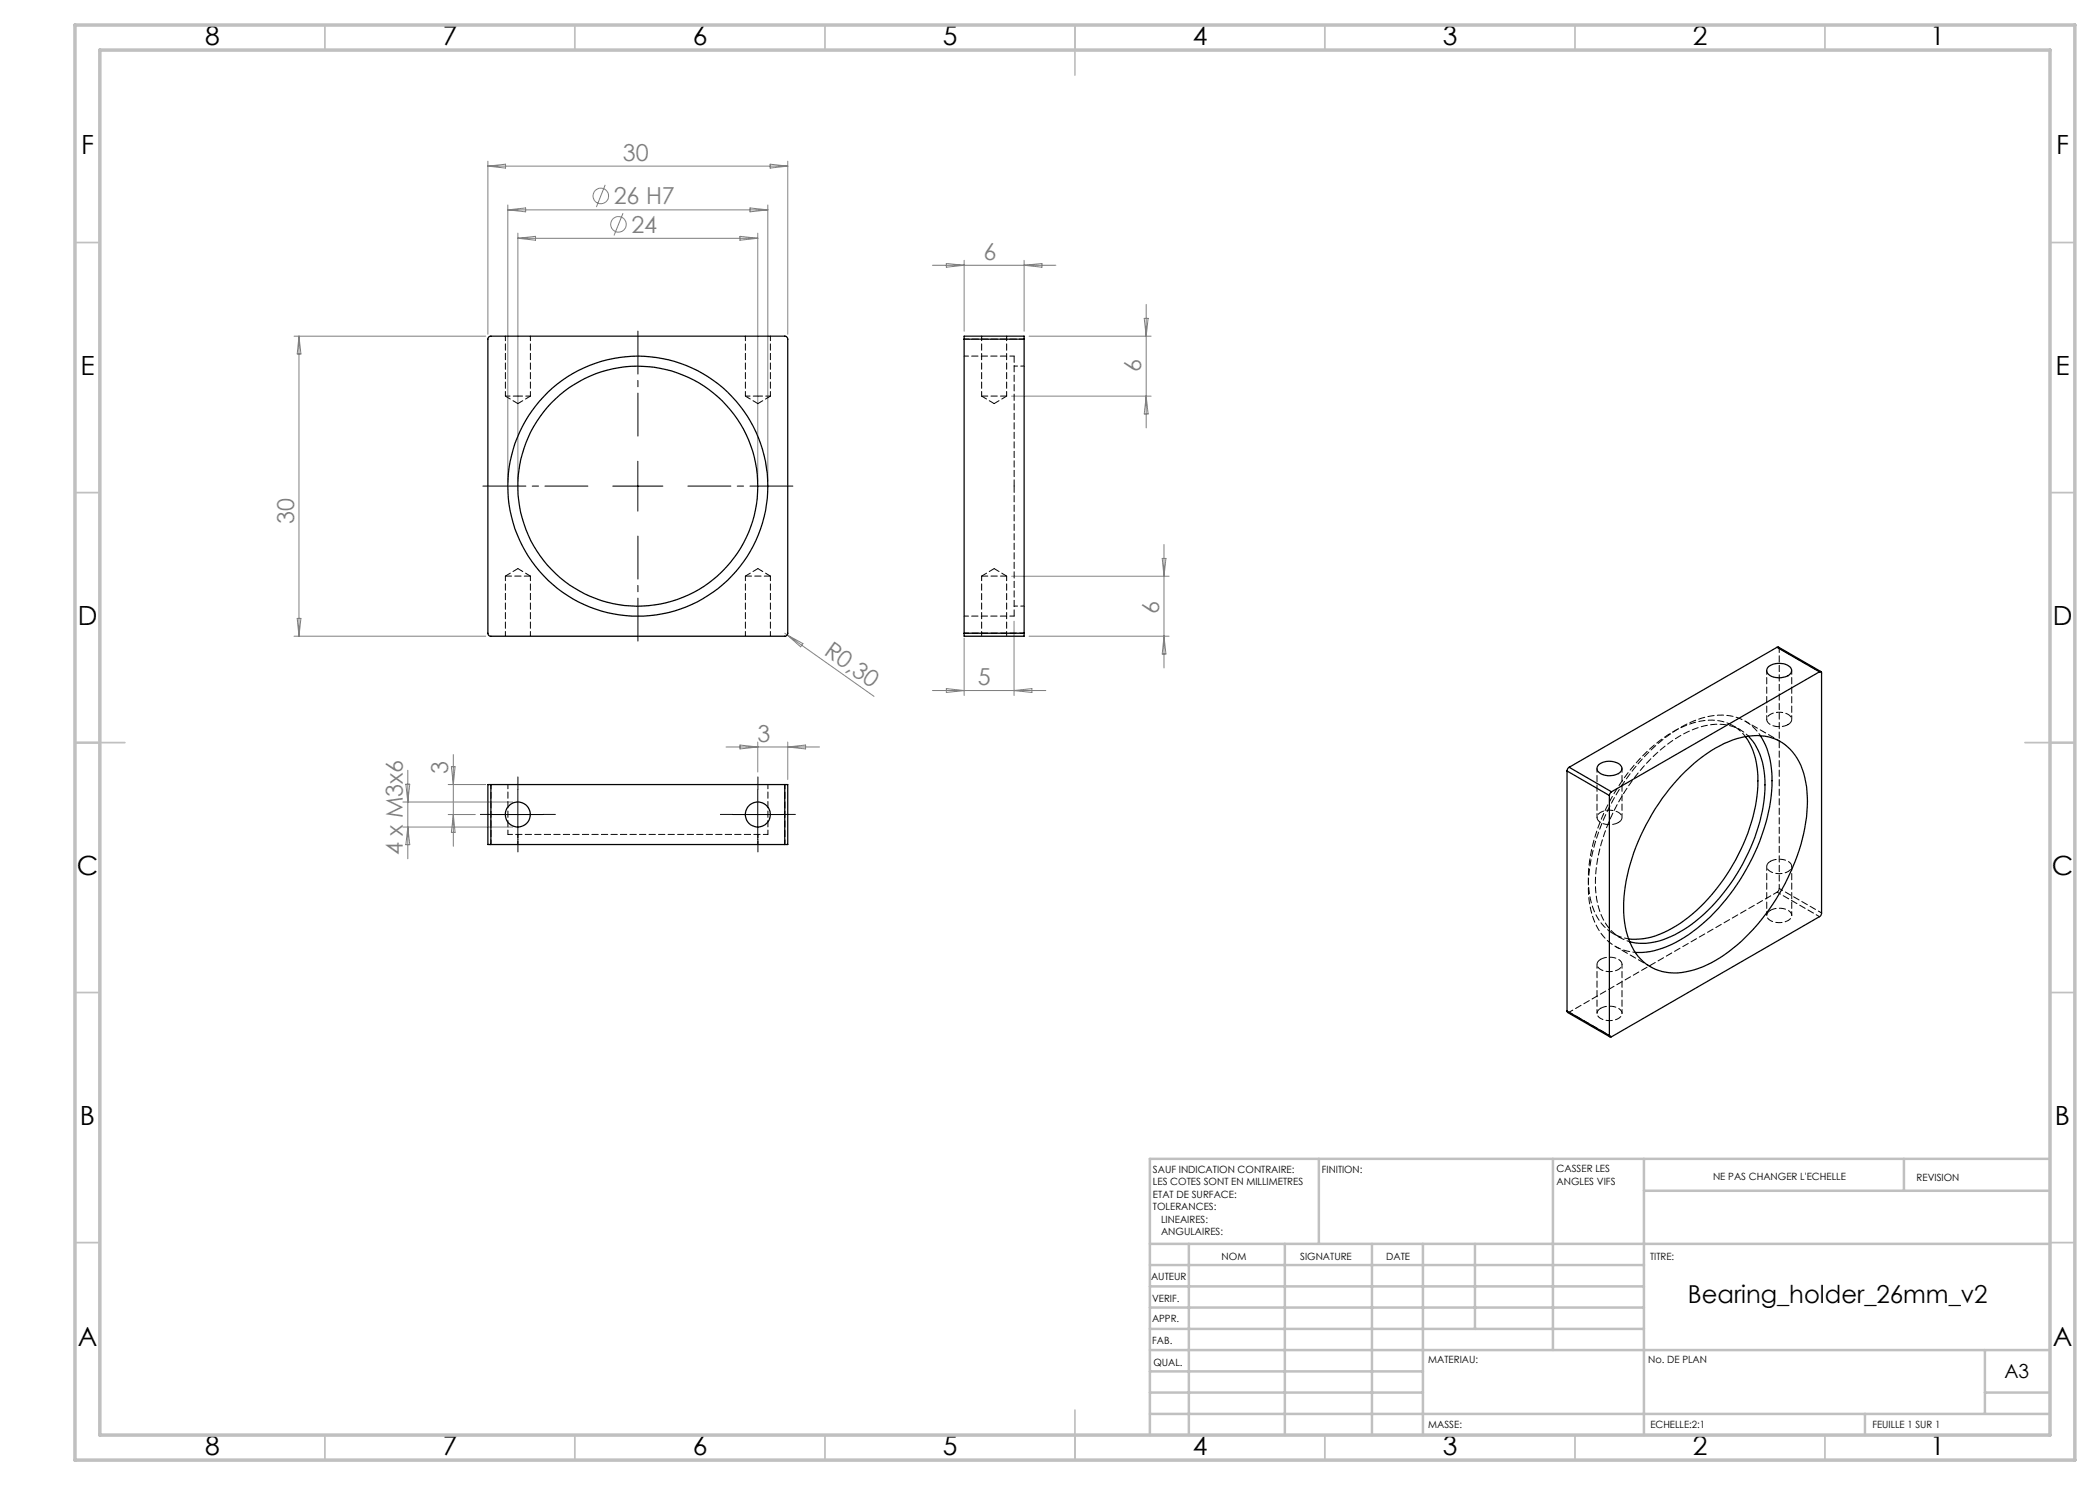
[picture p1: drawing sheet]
<svg xmlns="http://www.w3.org/2000/svg" width="420mm" height="297mm" viewBox="0 0 420 297" stroke-linecap="round" stroke-linejoin="round" font-family="sans-serif">
<g fill="none" stroke="#808080" stroke-width=".2">
<path d="M97.6 32.2v34.6M97.6 33.2h60M97.6 33.2l3.5-.4v.8zM121 37l-1.7 4.4M154 32.8l3.6 .4-3.6 .4zM157.6 32.2v34.6M101.6 41v55.2M101.6 42h52M101.6 42l3.5-.4v.8zM103.6 46.6v49.6M103.6 47.7h48M103.6 47.7l3.5-.4v.7z"/>
<path d="M124.6 42.6l-1.8 4.5M148 47.3l3.6 .4-3.6 .3zM150 41.6l3.6 .4-3.6 .4zM151.6 46.6v49.6M153.6 41v55.2M186.5 53.1h24.7M189.3 52.7l3.5 .4-3.5 .3zM192.8 52.1v14.1M204.8 52.1v14.1M204.8 53.1l3.6-.4v.7zM58.8 67.2h38.4M59.8 67.2v60"/>
<path d="M59.8 67.2l.4 3.6h-.8zM202.3 79.2h27.9M205.8 67.2h24.4M228.8 63.7h.8l-.4 3.5zM229.2 60.9v24.7M229.2 79.2l.4 3.6h-.8zM202.3 115.2h31.5M232.4 111.7h.8l-.4 3.5zM232.8 108.9v24.7M58.8 127.2h38.4M59.4 123.7h.8l-.4 3.5zM157 126.6l.4 .4"/>
<path d="M157.4 127l17.4 12.3M157.4 127l3.2 1.7-.5 .7zM186.5 138.1h22.7M189.3 137.7l3.5 .4-3.5 .4zM192.8 127.6v11.5M202.8 124.2v14.9M202.8 138.1l3.6-.4v.8zM205.8 127.2h28M232.8 127.2l.4 3.6h-.8zM81.2 156.8h.8l-.4 3.6zM81.6 154.1v17.7M89.6 156.9h7.6"/>
<path d="M90.3 153.3h.7l-.3 3.6zM90.7 150.9v18.4M145.2 149.4h18.7M148 149l3.6 .4-3.6 .4zM151.6 148.4v6M157.6 148.4v7.5M157.6 149.4l3.5-.4v.8zM80.6 160.4h22M80.6 165.4h22M81.6 165.4l.4 3.5h-.8zM89.6 162.9h5.5M90.7 162.9l.3 3.6h-.7z"/>
<circle cx="120.2" cy="39.2" r="1.56"/>
<circle cx="123.7" cy="44.9" r="1.55"/>
</g>
<path d="M103.6 157.9v-2.5M151.6 157.9v-2.5M98.6 162.9h-2.5M103.6 167.9v2.5M108.6 162.9h2.5M146.6 162.9h-2.5M151.6 167.9v2.5M156.6 162.9h2.5" fill="none" stroke="#000" stroke-width=".2" stroke-dasharray="30.5 1.3 1.3 1.3"/>
<path d="M117.6 97.2h-21M127.6 87.2v-21M137.6 97.2h21M127.6 107.2v21" fill="none" stroke="#000" stroke-width=".2" stroke-dasharray="30.5 1.3 1.3 1.3" stroke-dashoffset="21.9"/>
<path d="M122.6 97.2h10M127.6 92.2v10M103.6 157.9v10M151.6 157.9v10M98.6 162.9h9.9M146.6 162.9h10" fill="none" stroke="#000" stroke-width=".2"/>
<g fill="none" stroke="#c0c0c0" stroke-width=".35">
<path d="M65 5v5M115 5v5M165 5v5M215 5v10M265 5v5M315 5v5M365 5v5M15 48.5h5M410 48.5h5M15 98.5h5M410 98.5h5M15 148.5h10"/>
<path d="M405 148.5h10M15 198.5h5M410 198.5h5M15 248.5h5M410 248.5h5M65 287v5M115 287v5M165 287v5M215 282v10M265 287v5M315 287v5M365 287v5"/>
</g>
<g fill="none" stroke="#c0c0c0" stroke-width=".5">
<path d="M263.8 231.8v17M310.6 231.8v38.2M328.8 231.8v55.2M328.8 238.2h81.2M380.8 231.8v6.4M410 231.8h-180v55.2M230 248.8h180M230 257.3h98.8M230 253h98.8M237.8 248.8v38.2M257 248.8v38.2M274.4 248.8v38.2"/>
<path d="M284.6 248.8v38.2M295 248.8v17M230 265.8h98.8M230 261.5h98.8M230 278.5h54.6M230 274.3h54.6M230 270h180M397 278.5h13M397 270v12.8M230 282.8h180M373 282.8v4.2"/>
</g>
<path d="M15 5h400v287h-400zM20 10h390v277h-390z" fill="none" stroke="#c0c0c0" stroke-width=".7"/>
<g fill="none" stroke="#000" stroke-width=".25">
<path d="M97.8 67.3l.2-.1h59a.6 .6 0 0 1 .6 .6v58.8a.6 .6 0 0 1-.6 .6h-58.8a.6 .6 0 0 1-.6-.6v-58.9zM192.8 67.8v-.6h12v.6M192.8 67.8h12M192.8 67.8v58.8M204.8 67.8v58.8M192.8 126.6v.6h12v-.6M192.8 126.6h12M353.7 133.3a3.5 3.5 0 0 1 4.5 .4 1.44 1.44 0 0 1-1.6 1.8 2.62 2.62 0 0 1-3.3-1.3zM355.4 129.5l.3-.1 8.5 4.9M355.4 129.5l8.5 4.9M355.4 129.5l-41.6 24M363.9 134.4a.25 .25 0 0 1 .3-.1 .25 .25 0 0 1 .1 .3v48.1l-.1 .3-.2 .3-41.7 24.1a.26 .26 0 0 1-.3 0 .26 .26 0 0 1-.1-.3"/>
<path d="M363.9 134.4l-41.6 24M98.2 156.9h-.6v12h.6M98.2 156.9v12M98.2 156.9h58.8M157 156.9h.6v12h-.6M157 156.9v12M313.4 154.2l8.5 4.9M313.4 154.2v48M313.8 153.5l-.3 .3-.1 .4M313.8 153.5l8.5 4.9M319.8 152.9a3.5 3.5 0 0 1 4.5 .4 1.25 1.25 0 0 1-1.3 1.7 3.1 3.1 0 0 1-3.6-1v-.4zM321.9 159.1v48"/>
<path d="M322.3 158.4l-.4 .7M336.3 155.1a25.2 25.2 0 0 1 12.8-7.8 9.6 9.6 0 0 1 11.4 6.6 23.9 23.9 0 0 1 0 13.9 42.1 42.1 0 0 1-15.7 23.2 16.5 16.5 0 0 1-11.6 3.4 9.5 9.5 0 0 1-7.7-7.4 27.5 27.5 0 0 1 1.2-16.4 44.2 44.2 0 0 1 9.6-15.5zM349.1 147.3a15.4 15.4 0 0 1 2.4 10.8 38.6 38.6 0 0 1-15.4 26.5 15.5 15.5 0 0 1-10.4 3.2M349.7 147.2a13.1 13.1 0 0 1 3.3 9.8 36.4 36.4 0 0 1-8.4 21.7 26.6 26.6 0 0 1-12.9 9.5 11.4 11.4 0 0 1-5.8 .1M352.1 147.1a18 18 0 0 1 2.1 12.2 41.8 41.8 0 0 1-16.4 27.6 17.9 17.9 0 0 1-10.7 3.6M98.2 168.9h58.8M313.4 202.2l.1 .3 8.5 4.9M313.4 202.2l8.5 4.9"/>
<circle cx="127.6" cy="97.2" r="26"/>
<circle cx="127.6" cy="97.2" r="24"/>
<circle cx="103.5" cy="162.9" r="2.5"/>
<circle cx="151.6" cy="162.9" r="2.5"/>
</g>
<g fill="none" stroke="#000" stroke-width=".2" stroke-dasharray="1.3 .6" stroke-dashoffset=".3">
<path d="M101.1 79.2h2.5M101.1 67.2v12M103.6 79.2h2.5M106.1 79.2v-12M149.1 79.2h2.5M149.1 67.2v12M151.6 79.2h2.5M154.1 79.2v-12M192.8 67.8h12M196.3 67.2v12M201.3 79.2v-12M101.1 115.2v12"/>
<path d="M149.1 115.2v12M196.3 115.2v12M106.1 127.2v-12M154.1 127.2v-12M201.3 127.2v-12M204.8 126.6h-12M157 156.9v12M98.2 168.9v-12"/>
</g>
<path d="M196.3 79.2h5M202.8 97.2v-26M106.1 115.2h-5M154.1 115.2h-5M201.3 115.2h-5M202.8 123.2v-26M355.7 129.4l.1 .3M313.8 202.4l-.3 .1" fill="none" stroke="#000" stroke-width=".2" stroke-dasharray="1.3 .6"/>
<g fill="none" stroke="#000" stroke-width=".2" stroke-dasharray="1.3 .6" stroke-dashoffset=".1">
<path d="M101.1 79.2l2.5 1.5M149.1 79.2l2.5 1.5M196.3 79.2l2.5 1.5M103.6 80.7l2.5-1.5M151.6 80.7l2.5-1.5M198.8 80.7l2.5-1.5M103.6 113.7l-2.5 1.5M106.1 115.2l-2.5-1.5M151.6 113.7l-2.5 1.5M154.1 115.2l-2.5-1.5M198.8 113.7l-2.5 1.5M201.3 115.2l-2.5-1.5"/>
<path d="M357.6 144.9a1.12 1.12 0 0 0 .7-1.1 1.12 1.12 0 0 0-.9-1 3.4 3.4 0 0 0-4 .7 1.35 1.35 0 0 0 1.4 1.7 3.9 3.9 0 0 0 2.8-.3M323.7 164.5a1.12 1.12 0 0 0 .7-1.2 1.12 1.12 0 0 0-.9-.9 3.4 3.4 0 0 0-4 .7 1.35 1.35 0 0 0 1.3 1.7 3.9 3.9 0 0 0 2.9-.3M354.1 172.3a3.3 3.3 0 0 1 4.2 .7 1.42 1.42 0 0 1-1.5 1.6 2.91 2.91 0 0 1-3.4-1.1l.1-.7 .6-.5M320.1 191.9a3.3 3.3 0 0 1 4.3 .7 1.42 1.42 0 0 1-1.5 1.6 2.91 2.91 0 0 1-3.5-1.1l.1-.7 .6-.5M354.1 182.1a3.3 3.3 0 0 1 4.2 .7 1.42 1.42 0 0 1-1.5 1.6 2.91 2.91 0 0 1-3.4-1.1l.1-.7 .6-.5M320.1 201.7a3.3 3.3 0 0 1 4.3 .7 1.42 1.42 0 0 1-1.5 1.6 2.91 2.91 0 0 1-3.5-1.1l.1-.7 .6-.5"/>
</g>
<path d="M202.8 71.2h-10M192.8 123.2h10M101.6 156.9v10M349.1 147.3a8.9 8.9 0 0 0-9.7-2.9 25.9 25.9 0 0 0-13 9.2 36.9 36.9 0 0 0-8.7 22.6 12.3 12.3 0 0 0 4.1 10l1.8 1 2.1 .6M356.1 148.3l-7.1-4.1M101.6 166.9h52M153.6 166.9v-10M355.8 177.7v-48M355.8 177.7l-.1 .4-.3 .3M323 189.3l7.1 4.1M313.8 202.4l41.6-24" fill="none" stroke="#000" stroke-width=".2" stroke-dasharray="1.3 .6" stroke-dashoffset=".4"/>
<path d="M204.8 73.2h-2M202.8 121.2h2M103.6 166.9v2M151.6 168.9v-2" fill="none" stroke="#000" stroke-width=".2" stroke-dasharray="1.3 .6" stroke-dashoffset=".6"/>
<path d="M348 146l-1.4-.8M352.1 147.1a9.5 9.5 0 0 0-10.9-3.7 27.5 27.5 0 0 0-13.6 9.3 41.1 41.1 0 0 0-9.9 23.6 15.3 15.3 0 0 0 3.4 11.4 9 9 0 0 0 6 2.8M322.6 186.7l1.4 .8" fill="none" stroke="#000" stroke-width=".2" stroke-dasharray="1.3 .6" stroke-dashoffset=".8"/>
<path d="M349.7 147.2a9.3 9.3 0 0 0-9.7-1.8 28 28 0 0 0-13.6 10.8 36.1 36.1 0 0 0-7.3 20.8 12.3 12.3 0 0 0 4.2 10l1.1 .7 1.5 .6" fill="none" stroke="#000" stroke-width=".2" stroke-dasharray="1.3 .6" stroke-dashoffset=".7"/>
<path d="M353.3 134.1v9.8M355.8 129.7l8.5 4.9M319.4 153.7v9.8M358.3 143.9v-9.8M324.4 163.5v-9.8M353.3 173.3v9.8M355.4 178.4l8.5 4.9M319.4 192.9v9.8M358.3 183.1v-9.8M364.3 182.6l-8.5-4.9M322.3 207.3l-8.5-4.9M324.4 202.7v-9.8" fill="none" stroke="#000" stroke-width=".2" stroke-dasharray="1.3 .6" stroke-dashoffset=".5"/>
<g font-size="5.3">
<text x="41" y="9">8</text>
<text x="88.5" y="9">7</text>
<text x="138.5" y="9">6</text>
<text x="188.5" y="9">5</text>
<text x="238.5" y="9">4</text>
<text x="288.5" y="9">3</text>
<text x="338.5" y="9">2</text>
<text x="386" y="9">1</text>
<text x="16.2" y="30.8">F</text>
<text x="411.2" y="30.8">F</text>
<text x="16.1" y="75">E</text>
<text x="411.1" y="75">E</text>
<text x="15.5" y="125">D</text>
<text x="410.5" y="125">D</text>
<text x="15.4" y="175">C</text>
<text x="410.4" y="175">C</text>
<text x="16" y="225">B</text>
<text x="411" y="225">B</text>
<text x="15.5" y="269.3">A</text>
<text x="410.5" y="269.3">A</text>
<text x="41" y="291">8</text>
<text x="88.5" y="291">7</text>
<text x="138.5" y="291">6</text>
<text x="188.5" y="291">5</text>
<text x="238.5" y="291">4</text>
<text x="288.5" y="291">3</text>
<text x="338.5" y="291">2</text>
<text x="386" y="291">1</text>
</g>
<text font-size="4.9" x="337.6" y="260.7">Bearing_holder_26mm_v2</text>
<g font-size="4.7" fill="#808080">
<text x="124.6" y="32.2">30</text>
<text x="122.7" y="40.9">26 H7</text>
<text x="126.3" y="46.6">24</text>
<text x="196.7" y="52">6</text>
<text x="228.2" y="74.5" transform="rotate(-90 228.2 74.5)">6</text>
<text x="58.8" y="104.8" transform="rotate(-90 58.8 104.8)">30</text>
<text x="231.8" y="122.8" transform="rotate(-90 231.8 122.8)">6</text>
<text x="164.6" y="130.8" transform="rotate(35 164.6 130.8)">R0,30</text>
<text x="195.6" y="137.1">5</text>
<text x="151.5" y="148.4">3</text>
<text x="89.7" y="154.8" transform="rotate(-90 89.7 154.8)">3</text>
<text x="80.6" y="171.1" transform="rotate(-90 80.6 171.1)">4 x M3x6</text>
</g>
<text font-size="3.9" x="400.9" y="275.5">A3</text>
<g font-size="2">
<text x="230.6" y="234.6">SAUF INDICATION CONTRAIRE:</text>
<text x="230.6" y="237.1">LES COTES SONT EN MILLIMETRES</text>
<text x="230.6" y="239.6">ETAT DE SURFACE:</text>
<text x="264.4" y="234.6">FINITION:</text>
<text x="311.3" y="234.5">CASSER LES</text>
<text x="311.3" y="237">ANGLES VIFS</text>
<text x="342.6" y="236">NE PAS CHANGER L'ECHELLE</text>
<text x="383.3" y="236.2">REVISION</text>
<text x="230.6" y="242.1">TOLERANCES:</text>
<text x="232.2" y="244.6">LINEAIRES:</text>
<text x="232.2" y="247.1">ANGULAIRES:</text>
<text x="244.3" y="252">NOM</text>
<text x="260" y="251.9">SIGNATURE</text>
<text x="277.2" y="251.9">DATE</text>
<text x="330" y="251.9">TITRE:</text>
<text x="230.2" y="256.1">AUTEUR</text>
<text x="230.4" y="260.3">VERIF.</text>
<text x="230.4" y="264.4">APPR.</text>
<text x="230.5" y="268.8">FAB.</text>
<text x="230.7" y="273.1">QUAL.</text>
<text x="285.7" y="272.5">MATERIAU:</text>
<text x="329.6" y="272.5">No. DE PLAN</text>
<text x="285.6" y="285.5">MASSE:</text>
<text x="330.1" y="285.6">ECHELLE:2:1</text>
<text x="374.5" y="285.6">FEUILLE 1 SUR 1</text>
</g>
</svg>
